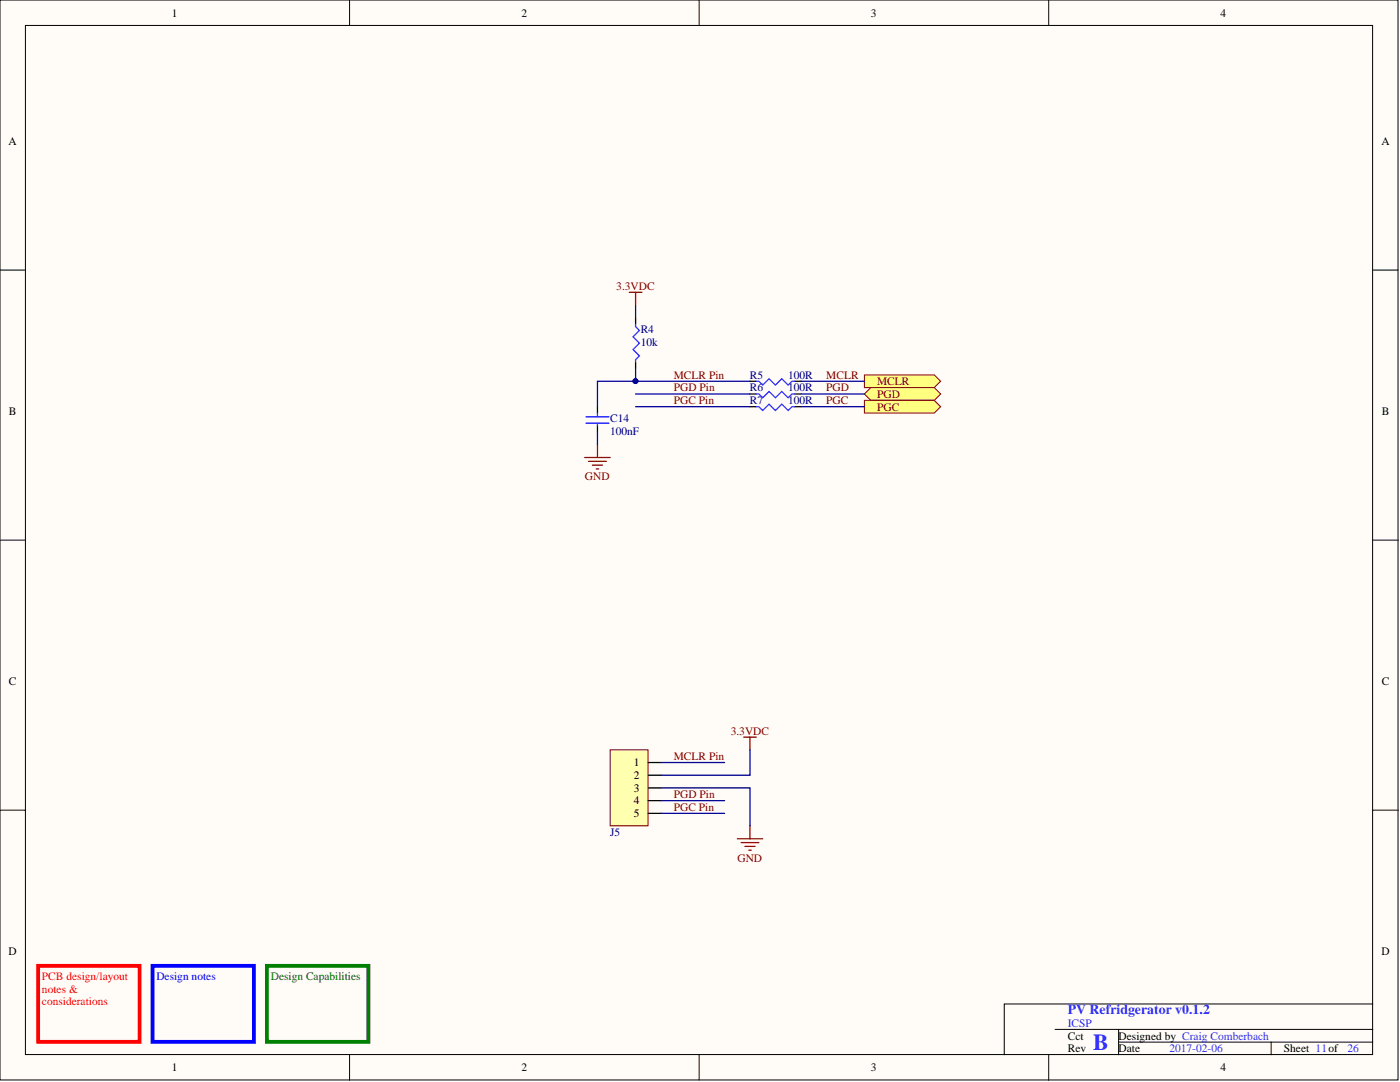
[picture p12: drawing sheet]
<svg xmlns="http://www.w3.org/2000/svg" width="279mm" height="216mm" viewBox="0 0 279 216" stroke-linecap="round" stroke-linejoin="round" font-family="sans-serif">
<g fill="#fffcf8" stroke="#000" stroke-width=".2">
<path d="M0 0h279v215.5h-279z"/>
<path d="M5.1 5.1h268.8v205.3h-268.8z"/>
</g>
<g fill="none" stroke="#000" stroke-width=".2">
<path d="M69.8 0v5.1M139.5 0v5.1M209.3 0v5.1M0 53.9h5.1M274 53.9h5.1M0 107.8h5.1M274 107.8h5.1M0 161.7h5.1M274 161.7h5.1M69.8 210.5v5M139.5 210.5v5M209.3 210.5v5"/>
<path d="M210.6 205.4h63.4M223.2 207.9h50.8M223.2 205.4v5.1M253.7 207.9v2.6M274 200.3h-73.6v10.2"/>
</g>
<path d="M7.6 192.7h20.3v15.2h-20.3z" fill="none" stroke="#f00" stroke-width=".76"/>
<path d="M53.3 192.7h20.2v15.2h-20.2z" fill="none" stroke="#008000" stroke-width=".76"/>
<path d="M30.4 192.7h20.3v15.2h-20.3z" fill="none" stroke="#00f" stroke-width=".76"/>
<path d="M125.6 58.3h2.5M126.8 58.3v2.6" fill="none" stroke="#800000" stroke-width=".25"/>
<path d="M126.8 63.4v1.3M126.8 72.3v1.2M149.7 81.2h1.2M158.6 81.2h1.2" fill="none" stroke="#000" stroke-width=".25"/>
<path d="M126.8 64.7v.5l.8 .7-1.3 1.3 1.3 1.3-1.3 1.2 1.3 1.3-.8 .8v.5M150.9 81.2h.6l.7 .7 1.3-1.3 1.3 1.3 1.2-1.3 1.3 1.3 .7-.7h.6" fill="none" stroke="#33f" stroke-width=".25"/>
<g fill="#ffff80" stroke="#800000" stroke-width=".2">
<path d="M172.5 74.8h14l1.2 1.3-1.2 1.2h-14z" fill-rule="evenodd"/>
<path d="M172.5 78.6l1.3-1.3h12.7l1.2 1.3-1.2 1.3h-12.7z" fill-rule="evenodd"/>
<path d="M172.5 79.9h14l1.2 1.3-1.2 1.2h-14z" fill-rule="evenodd"/>
</g>
<path d="M149.7 76.1h1.2M149.7 78.6h1.2M158.6 76.1h1.2M158.6 78.6h1.2" fill="none" stroke="#000" stroke-width=".25"/>
<path d="M150.9 76.1h.6l.7 .7 1.3-1.2 1.3 1.2 1.2-1.2 1.3 1.2 .7-.7h.6M150.9 78.6h.6l.7 .8 1.3-1.3 1.3 1.3 1.2-1.3 1.3 1.3 .7-.8h.6" fill="none" stroke="#33f" stroke-width=".25"/>
<path d="M121.8 149.6h7.5v15.2h-7.5z" fill="#ffffb0" stroke="#800000" stroke-width=".2"/>
<path d="M119.2 81.2v1.2M119.2 85v1.2M129.4 152.2h2.5M129.4 154.7h2.5M129.4 157.2h2.5M129.4 159.8h2.5M129.4 162.3h2.5" fill="none" stroke="#000" stroke-width=".25"/>
<path d="M116.7 91.3h5.1M117.5 92.1h3.5M118.2 92.8h2M119 93.6h.5M119.2 88.8v2.5M148.4 147.1h2.5M149.7 147.1v2.5M147.1 167.4h5.1M147.9 168.1h3.6M148.7 168.9h2M149.4 169.6h.5M149.7 164.8v2.6" fill="none" stroke="#800000" stroke-width=".25"/>
<g fill="none" stroke="#000080" stroke-width=".25">
<path d="M126.8 73.5v2.6h22.9M126.8 76.1h-7.6v5.1M126.8 78.6h22.9M126.8 60.9v2.5M159.8 78.6h12.7M159.8 76.1h12.7M119.2 86.2v2.6M126.8 81.2h22.9M159.8 81.2h12.7M131.9 157.2h17.8v7.6M131.9 159.8h12.7M131.9 152.2h12.7"/>
<path d="M149.7 149.6v5.1h-17.8M131.9 162.3h12.7"/>
</g>
<circle cx="126.8" cy="76.1" r=".48" fill="#000080" stroke="#000080" stroke-width=".2"/>
<path d="M117 84.4h4.5M117 83.2h4.5" fill="none" stroke="#00f" stroke-width=".25"/>
<path d="M119.2 82.4v.8M119.2 84.4v.6" fill="none" stroke="#33f" stroke-width=".25"/>
<text font-size="4.6" fill="#33f" x="218.2" y="209.5">B</text>
<text font-size="2.7" fill="#33f" x="213.1" y="202.3">PV Refridgerator v0.1.2</text>
<g font-size="2.3">
<text x="34.3" y="3.3">1</text>
<text x="104.1" y="3.3">2</text>
<text x="173.8" y="3.3">3</text>
<text x="243.6" y="3.3">4</text>
<text x="1.7" y="29">A</text>
<text x="275.7" y="29">A</text>
<text x="1.8" y="82.9">B</text>
<text x="275.8" y="82.9">B</text>
<text x="1.8" y="136.8">C</text>
<text x="275.8" y="136.8">C</text>
<text x="126.5" y="152.9">1</text>
<text x="126.5" y="155.4">2</text>
<text x="126.5" y="158">3</text>
<text x="126.5" y="160.5">4</text>
<text x="126.5" y="163.1">5</text>
<text x="1.7" y="190.7">D</text>
<text x="275.7" y="190.7">D</text>
<text x="213.1" y="207.4">Cct</text>
<text x="213.1" y="210">Rev</text>
<text x="223.2" y="207.4">Designed by Craig Comberbach</text>
<text x="223.2" y="210">Date</text>
<text x="256.2" y="210">Sheet 11of</text>
<text x="34.3" y="213.8">1</text>
<text x="104.1" y="213.8">2</text>
<text x="173.8" y="213.8">3</text>
<text x="243.6" y="213.8">4</text>
</g>
<g font-size="2.3" fill="#800000">
<text x="123" y="57.8">3.3VDC</text>
<text x="134.5" y="75.6">MCLR Pin</text>
<text x="164.9" y="75.6">MCLR</text>
<text x="175" y="76.8">MCLR</text>
<text x="134.5" y="78.1">PGD Pin</text>
<text x="134.5" y="80.6">PGC Pin</text>
<text x="164.9" y="78.1">PGD</text>
<text x="164.9" y="80.6">PGC</text>
<text x="175" y="79.4">PGD</text>
<text x="175" y="81.9">PGC</text>
<text x="116.7" y="95.9">GND</text>
<text x="145.8" y="146.6">3.3VDC</text>
<text x="134.5" y="151.6">MCLR Pin</text>
<text x="134.5" y="159.3">PGD Pin</text>
<text x="134.5" y="161.8">PGC Pin</text>
<text x="147.2" y="171.9">GND</text>
</g>
<g font-size="2.3" fill="#000080">
<text x="127.9" y="69">10k</text>
<text x="127.9" y="66.4">R4</text>
<text x="149.7" y="75.6">R5</text>
<text x="157.3" y="75.6">100R</text>
<text x="149.7" y="80.6">R7</text>
<text x="149.7" y="78.1">R6</text>
<text x="157.3" y="80.6">100R</text>
<text x="157.3" y="78.1">100R</text>
<text x="121.8" y="86.7">100nF</text>
<text x="121.8" y="84.2">C14</text>
<text x="121.8" y="166.9">J5</text>
</g>
<g font-size="2.3" fill="#f00">
<text x="8.4" y="195.5">PCB design/layout</text>
<text x="8.4" y="198.1">notes &amp;</text>
<text x="8.4" y="200.6">considerations</text>
</g>
<text font-size="2.3" fill="#00f" x="31.2" y="195.5">Design notes</text>
<text font-size="2.3" fill="#008000" x="54" y="195.5">Design Capabilities</text>
<g font-size="2.3" fill="#33f">
<text x="213.1" y="204.9">ICSP</text>
<text x="233.4" y="210">2017-02-06</text>
<text x="268.9" y="210">26</text>
</g>
</svg>
